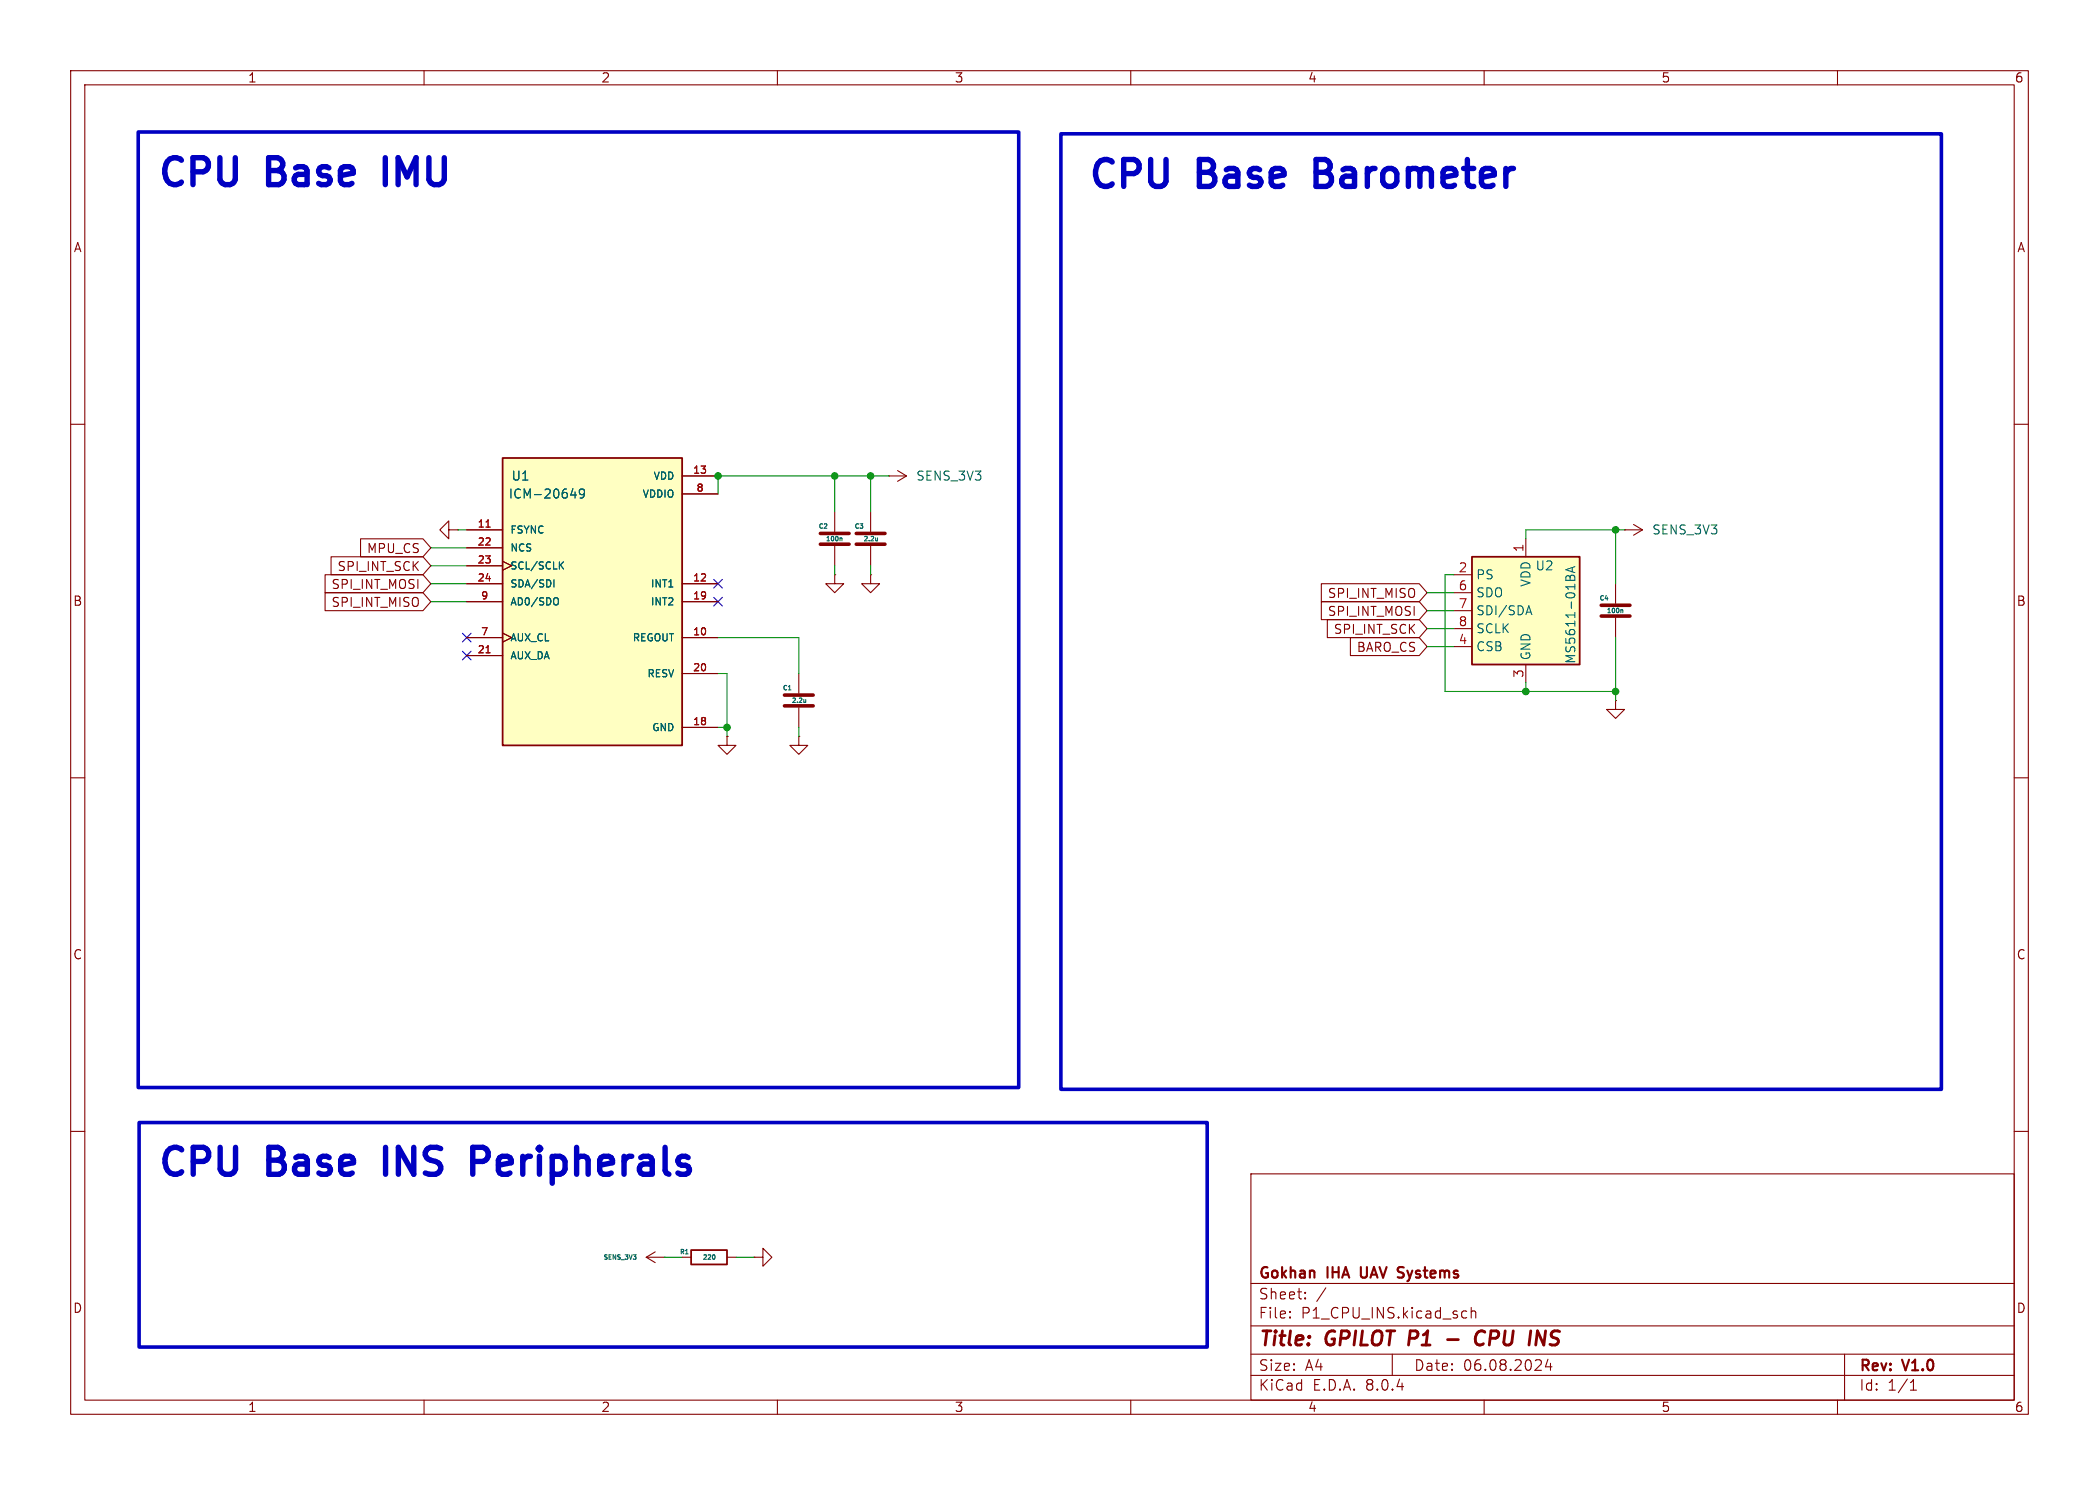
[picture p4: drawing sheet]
<svg xmlns="http://www.w3.org/2000/svg" width="297mm" height="210mm" viewBox="0 0 297 210" stroke-linecap="round" stroke-linejoin="round" font-family="sans-serif">
<g fill="none" stroke="#840000" stroke-width=".15">
<path d="M10 10h277v190h-277zM12 12h273v186h-273zM60 10v2M110 10v2M160 10v2M210 10v2M260 10v2M10 60h2M285 60h2M123.2 72.4v2.8M123.2 77.2v2.8M113 95.3v2.7"/>
<path d="M118.1 81.3v1.3h1.3l-1.3 1.2-1.3-1.2h1.3M118.1 81.3h.1M10 110h2M113 100.1v2.8M285 110h2M10 160h2M285 160h2M177 166h108v32h-108zM60 198v2M110 198v2M160 198v2M177 194.5h108"/>
<path d="M177 191.5h108M177 187.5h108M177 181.5h108M182.5 186.3h.1l-.1 .1M182.5 186.3v.1M182.5 185.5v.1M182.5 185.5h.1l-.1 .1M184.7 183.6v.1M184.7 183.6h-.1l.1 .1M184.7 182.8v.1M184.7 182.8h-.1l.1 .1M187.6 182.1l-1.3 2"/>
<path d="M197 191.5v3M207.1 185.4l.4 .1M207.5 186.3l-.4 .1M208.2 185.5a.37 .37 0 0 1 .6 .1v.8M208.2 184.9v1.5M210 198v2M219 192.2l-.3 1.1h.9M219.4 192.8v1M260 198v2M261 191.5v6.5M270.3 196.6h.9M270.3 195.5l.4-.4v1.5"/>
</g>
<path d="M204.8 189.4h1.5M210.1 188.4a.8 .8 0 0 0-.9-.1 .8 .8 0 0 0-.4 .8 .76 .76 0 0 0 .1 .9 .76 .76 0 0 0 .9 .1l.1-.1M217.6 188.2l.8 2 .3-2" fill="none" stroke="#840000" stroke-width=".4"/>
<path d="M192.6 179.2v1.3M198.1 179.9l.4 .1M198.1 179.2l.5 .1M198.5 180.6l-.5 .1" fill="none" stroke="#840000" stroke-width=".3"/>
<path d="M121.2 77h4M121.2 75.4h4M111 99.8h4.1M111 98.3h4.1" fill="none" stroke="#840000" stroke-width=".51"/>
<path d="M124.2 76.1v.4M124.2 76.4l-.2 .1M111.6 97.6h.3M114 98.9v.4M114 99.3h-.2" fill="none" stroke="#006464" stroke-width=".15"/>
<path d="M71.1 64.8h25.4v40.6h-25.4z" fill="#ffffc2"/>
<path d="M71.1 64.8h25.4v40.6h-25.4zM97.8 176.8h5.1v2h-5.1z" fill="none" stroke="#840000" stroke-width=".25"/>
<g fill="none" stroke="#840000" stroke-width=".15">
<path d="M63.5 74.9v-1.2l-1.3 1.2 1.3 1.3v-1.3h1.3M64.8 74.9h.1M66 74.9h5.1M66 77.5h5.1M71.1 79.4l1.3 .6-1.3 .6M96.5 67.3h5.1M96.5 69.9h5.1M118.1 72.4v2.8M118.1 77.2v2.8M125.7 67.3h.1M125.7 67.3h2.6M127 66.5l1.3 .8"/>
<path d="M128.3 67.3l-1.3 .8M229.9 74.9h.1M229.9 74.9h2.5M231.1 74.2l1.3 .7M232.4 74.9l-1.3 .8M66 90.2h5.1M66 82.6h5.1M66 85.1h5.1M66 92.7h5.1M66 80h5.1M71.1 89.5l1.3 .7-1.3 .6M96.5 90.2h5.1"/>
<path d="M96.5 82.6h5.1M96.5 85.1h5.1M96.5 95.3h5.1M123.2 81.3v1.3h1.3l-1.3 1.2-1.3-1.2h1.3M123.2 81.3h.1M228.6 99.1v1.2h1.3l-1.3 1.3-1.3-1.3h1.3M228.6 99.1h.1M228.6 82.6v2.7M228.6 87.4v2.8M96.5 102.9h5.1M102.9 104.1v1.3h1.2l-1.2 1.3-1.3-1.3h1.3M102.9 104.1h.1"/>
<path d="M113 104.1v1.3h1.3l-1.3 1.3-1.2-1.3h1.2M113 104.1h.1M91.4 177.8l1.3 .8M91.4 177.8h2.6M92.7 177l-1.3 .8M94 177.8h.1M96.5 177.8h1.3M102.9 177.8h1.2M106.7 177.8h1.2v-1.3l1.3 1.3-1.3 1.3v-1.3M106.7 177.8h.1"/>
</g>
<path d="M68.8 74.5h.6M68.8 92.3h.6" fill="none" stroke="#a90000" stroke-width=".15"/>
<path d="M79.3 79.9l.4 .6M79.7 79.5l-.5 .5M80.8 70h.8M81.4 69.6v.8M82.7 69.7l-.2 .2h-.4l-.1-.2v-.3l.1-.2h.4l.1 .1a.84 .84 0 0 1-.3 1.1h-.2M118.9 76.1h.2v.4M78.4 82v1M78.8 84.5l.1 .1a.65 .65 0 0 1-.1 1M229.4 86.3h.2v.3M97 177.3h.4M101 177.5a.4 .4 0 0 1 0 .6" fill="none" stroke="#006464" stroke-width=".15"/>
<path d="M116.1 77h4M116.1 75.4h4M226.6 87.1h4M226.6 85.6h4" fill="none" stroke="#840000" stroke-width=".51"/>
<path d="M208.3 78.7h15.2v15.3h-15.2z" fill="#ffffc2"/>
<path d="M208.3 78.7h15.2v15.3h-15.2z" fill="none" stroke="#840000" stroke-width=".25"/>
<g fill="none" stroke="#840000" stroke-width=".15">
<path d="M46.8 78.7h13l1.2 1.3-1.2 1.3h-13zM51 76.2h8.8l1.2 1.3-1.2 1.2h-8.8zM66 74.9h5.1M66 77.5h5.1M71.1 79.4l1.3 .6-1.3 .6M96.5 67.3h5.1M96.5 69.9h5.1M215.9 76.2v2.5M46 81.3h13.8l1.2 1.3-1.2 1.2h-13.8zM46 83.8h13.8l1.2 1.3-1.2 1.3h-13.8zM66 90.2h5.1M66 82.6h5.1"/>
<path d="M66 85.1h5.1M66 92.7h5.1M66 80h5.1M71.1 89.5l1.3 .7-1.3 .6M96.5 90.2h5.1M96.5 82.6h5.1M96.5 85.1h5.1M96.5 95.3h5.1M187 85.1h13.8l1.1 1.3-1.1 1.2h-13.8zM187 82.5h13.8l1.1 1.3-1.1 1.3h-13.8zM187.8 87.6h13l1.1 1.3-1.1 1.3h-13zM191.1 90.2h9.7l1.1 1.2-1.1 1.3h-9.7z"/>
<path d="M205.7 81.3h2.6M205.7 91.4h2.6M205.7 83.8h2.6M205.7 86.4h2.6M205.7 88.9h2.6M215.9 94v2.5M96.5 102.9h5.1M102.9 104.1h.1"/>
</g>
<g fill="none" stroke="#006464" stroke-width=".15">
<path d="M79.3 79.9l.4 .6M79.7 79.5l-.5 .5M80.8 70h.8M81.4 69.6v.8M82.7 69.7l-.2 .2h-.4l-.1-.2v-.3l.1-.2h.4l.1 .1a.84 .84 0 0 1-.3 1.1h-.2M78.4 82v1M78.8 84.5l.1 .1a.65 .65 0 0 1-.1 1M216 86.6h.6M216.3 85.7l.5 1.2M222.2 81.7a.34 .34 0 0 1 .3-.4 .34 .34 0 0 1 .3 .3v.5M222.2 81.7l-.3-.3-.2 .1-.1 .2v.4M222.2 81.7v.4"/>
<path d="M222.5 80.3v.6M222.8 80.1l-1.2 .5 1.2 .4"/>
</g>
<path d="M66.9 164.3h1.4M68.3 162.3h-1.4v3.8" fill="none" stroke="#0000c2" stroke-width=".76"/>
<path d="M19.6 18.7h124.5v135.1h-124.5zM150.1 18.9h124.6v135.2h-124.6zM19.7 158.8h151.1v31.7h-151.1z" fill="none" stroke="#0000c2" stroke-width=".51"/>
<g fill="none" stroke="#009600" stroke-width=".15">
<path d="M61 77.5h5M64.8 74.9h1.2M118.1 67.3v5.1M123.2 67.3v5.1M125.7 67.3h-24.1v2.6M228.6 74.9v7.7M229.9 74.9h-14v1.3M61 80h5M61 82.6h5M61 85.1h5M101.6 90.2h11.4v5.1M101.6 95.3h1.3v8.8"/>
<path d="M118.1 80v1.3M123.2 80v1.3M201.9 83.8h3.8M201.9 86.4h3.8M201.9 91.4h3.8M201.9 88.9h3.8M205.7 81.3h-1.2v16.5h24.1M215.9 96.5v1.3M228.6 90.2v8.9M101.6 102.9h1.3M113 102.9v1.2M94 177.8h2.5"/>
<path d="M104.1 177.8h2.6"/>
</g>
<path d="M65.4 92.1l1.2 1.2M65.4 89.6l1.2 1.2M66.6 92.1l-1.2 1.2M66.6 89.6l-1.2 1.2M101 81.9l1.2 1.3M101 84.5l1.2 1.2M102.2 81.9l-1.2 1.3M102.2 84.5l-1.2 1.2" fill="none" stroke="#000084" stroke-width=".15"/>
<path d="M68.8 74.5h.6M68.8 92.3h.6" fill="none" stroke="#a90000" stroke-width=".15"/>
<g fill="#009600" stroke="#009600" stroke-width=".15">
<circle cx="101.6" cy="67.3" r=".46"/>
<circle cx="118.1" cy="67.3" r=".46"/>
<circle cx="123.2" cy="67.3" r=".46"/>
<circle cx="102.9" cy="102.9" r=".46"/>
<circle cx="215.9" cy="97.8" r=".46"/>
<circle cx="228.6" cy="74.9" r=".46"/>
<circle cx="228.6" cy="97.8" r=".46"/>
</g>
<g font-size="5.3" fill="#0000c2">
<text x="21.8" y="27.4">CPU</text>
<text x="37.9" y="27.4">Base</text>
<text x="55.9" y="27.4">IMU</text>
<text x="153.5" y="27.7">CPU</text>
<text x="169.6" y="27.7">Base</text>
<text x="187.6" y="27.7">Barometer</text>
<text x="21.9" y="167.4">CPU</text>
<text x="37.9" y="167.4">Base</text>
<text x="55.9" y="167.4">INS</text>
<text x="69.8" y="167.4">Peripherals</text>
</g>
<g font-size="2.8" fill="#840000">
<text x="178" y="190.9">Title:</text>
<text x="187.7" y="190.9">GPILOT P1</text>
<text x="211.2" y="190.9">CPU</text>
<text x="219.6" y="190.9">INS</text>
</g>
<g font-size="2.1" fill="#840000">
<text x="178" y="184">Sheet:</text>
<text x="178" y="181.2">Gokhan</text>
<text x="187.9" y="181.2">IHA</text>
<text x="193.2" y="181.2">UAV</text>
<text x="199.1" y="181.2">Systems</text>
<text x="178" y="186.7">File:</text>
<text x="184.1" y="186.7">P1_CPU_INS.kicad_sch</text>
<text x="178" y="196.9">KiCad</text>
<text x="178" y="194.1">Size:</text>
<text x="184.7" y="194.1">A4</text>
<text x="185.7" y="196.9">E.D.A.</text>
<text x="193.3" y="196.9">8.0.4</text>
<text x="200" y="194.1">Date:</text>
<text x="207" y="194.1">06.08.2024</text>
<text x="263" y="194.3">Rev:</text>
<text x="263" y="196.9">Id:</text>
<text x="267.1" y="196.9">1/1</text>
<text x="269.4" y="194.3">V1.0</text>
</g>
<g font-size="1.8" fill="#840000">
<text x="35" y="11.9">1</text>
<text x="85" y="11.9">2</text>
<text x="135" y="11.9">3</text>
<text x="185" y="11.9">4</text>
<text x="235" y="11.9">5</text>
<text x="285" y="11.9">6</text>
<text x="10.3" y="35.9">A</text>
<text x="285.3" y="35.9">A</text>
<text x="46.8" y="83.5">SPI_INT_MOSI</text>
<text x="47.7" y="81">SPI_INT_SCK</text>
<text x="51.8" y="78.4">MPU_CS</text>
<text x="10.3" y="85.9">B</text>
<text x="46.8" y="86">SPI_INT_MISO</text>
<text x="187.8" y="87.3">SPI_INT_MOSI</text>
<text x="187.8" y="84.8">SPI_INT_MISO</text>
<text x="188.6" y="89.9">SPI_INT_SCK</text>
<text x="285.3" y="85.9">B</text>
<text x="191.9" y="92.4">BARO_CS</text>
<text x="10.3" y="135.9">C</text>
<text x="285.3" y="135.9">C</text>
<text x="10.3" y="185.9">D</text>
<text x="285.3" y="185.9">D</text>
<text x="35" y="199.9">1</text>
<text x="85" y="199.9">2</text>
<text x="135" y="199.9">3</text>
<text x="185" y="199.9">4</text>
<text x="235" y="199.9">5</text>
<text x="285" y="199.9">6</text>
</g>
<g font-size="1.8" fill="#006464">
<text x="71.9" y="70.7">ICM-20649</text>
<text x="72.3" y="68.2">U1</text>
<text x="129.5" y="68.2">SENS_3V3</text>
<text x="233.7" y="75.8">SENS_3V3</text>
<text x="208.8" y="82.1">PS</text>
<text x="216.8" y="83.1" transform="rotate(-90 216.8 83.1)">VDD</text>
<text x="217.2" y="80.9">U2</text>
<text x="208.8" y="84.7">SDO</text>
<text x="208.8" y="87.2">SDI/SDA</text>
<text x="208.8" y="89.8">SCLK</text>
<text x="208.8" y="92.3">CSB</text>
<text x="216.8" y="93.5" transform="rotate(-90 216.8 93.5)">GND</text>
<text x="223.1" y="94" transform="rotate(-90 223.1 94)">MS5611-01BA</text>
</g>
<g font-size="1.8" fill="#a90000">
<text x="206.3" y="81">2</text>
<text x="206.3" y="83.6">6</text>
<text x="215.6" y="78.2" transform="rotate(-90 215.6 78.2)">1</text>
<text x="206.3" y="86.1">7</text>
<text x="206.3" y="88.6">8</text>
<text x="206.3" y="91.2">4</text>
<text x="215.6" y="96" transform="rotate(-90 215.6 96)">3</text>
</g>
<g font-size="1.4" fill="#006464">
<text x="90.8" y="70.6">VDDIO</text>
<text x="92.3" y="68">VDD</text>
<text x="72.1" y="75.7">FSYNC</text>
<text x="72.1" y="78.2">NCS</text>
<text x="72.1" y="80.7">SCL/SCLK</text>
<text x="72.1" y="83.3">SDA/SDI</text>
<text x="92" y="83.3">INT1</text>
<text x="72.1" y="85.8">AD0/SDO</text>
<text x="92" y="85.8">INT2</text>
<text x="72.1" y="93.4">AUX_DA</text>
<text x="72.1" y="90.9">AUX_CL</text>
<text x="89.4" y="90.9">REGOUT</text>
<text x="91.5" y="96">RESV</text>
<text x="92.2" y="103.6">GND</text>
</g>
<g font-size="1.4" fill="#a90000">
<text x="98" y="67.1">13</text>
<text x="98.4" y="69.6">8</text>
<text x="67.5" y="74.7">11</text>
<text x="67.5" y="77.2">22</text>
<text x="67.5" y="79.8">23</text>
<text x="67.5" y="82.3">24</text>
<text x="98" y="82.3">12</text>
<text x="68" y="89.9">7</text>
<text x="68" y="84.8">9</text>
<text x="98" y="89.9">10</text>
<text x="98" y="84.8">19</text>
<text x="67.5" y="92.5">21</text>
<text x="98" y="95">20</text>
<text x="98" y="102.6">18</text>
</g>
<g font-size=".9" fill="#006464">
<text x="115.7" y="75">C2</text>
<text x="116.7" y="76.7">100n</text>
<text x="120.8" y="75">C3</text>
<text x="122.1" y="76.7">2.2u</text>
<text x="226.2" y="85.1">C4</text>
<text x="227.2" y="86.9">100n</text>
<text x="110.6" y="97.8">C1</text>
<text x="111.9" y="99.6">2.2u</text>
<text x="85.3" y="178.3">SENS_3V3</text>
<text x="96.1" y="177.6">R1</text>
<text x="99.3" y="178.3">220</text>
</g>
</svg>
